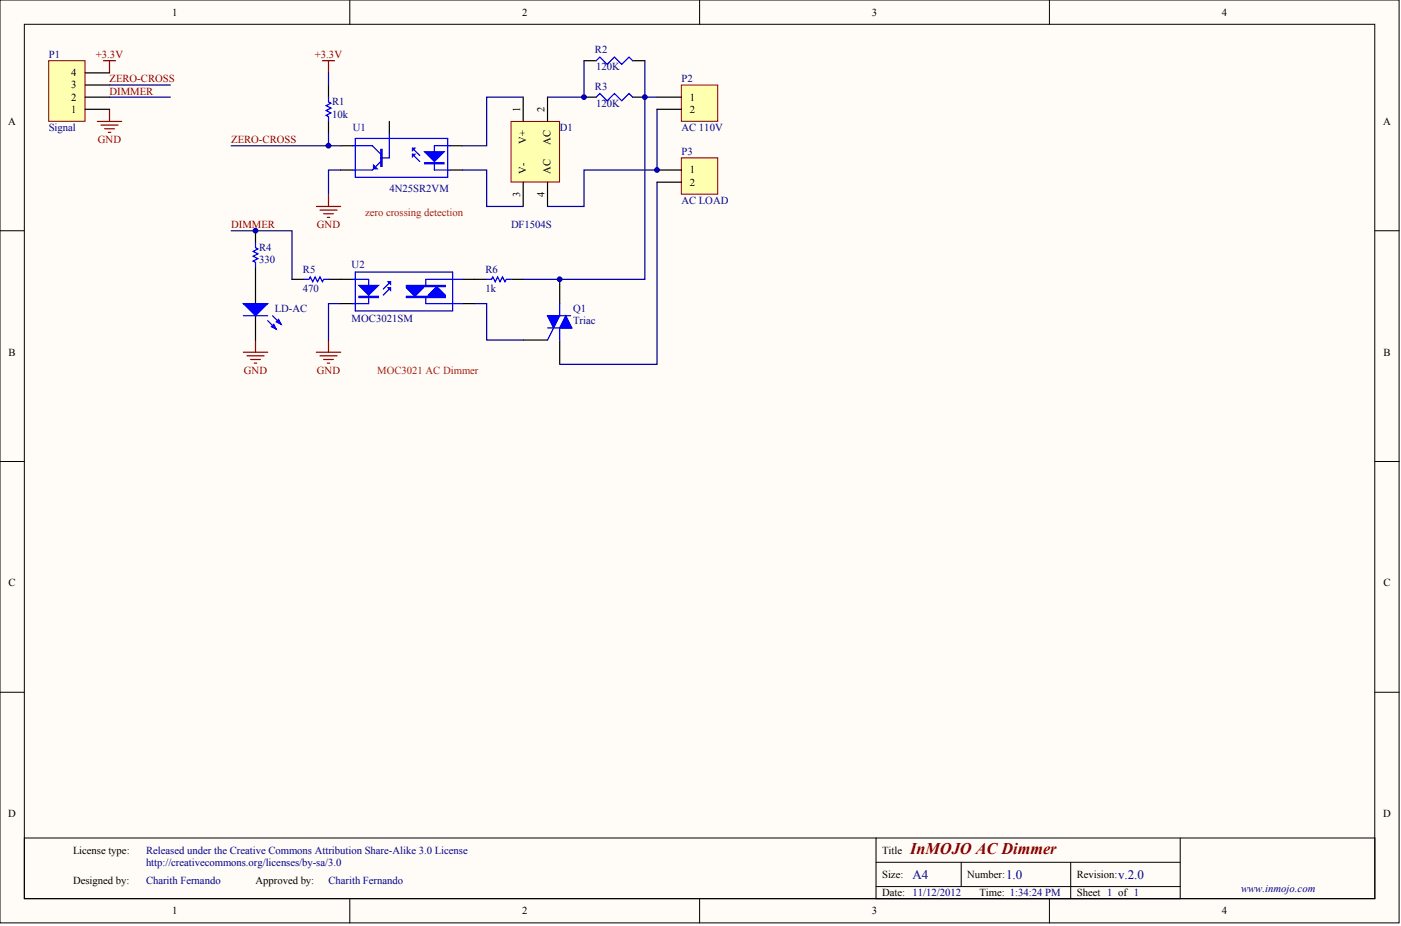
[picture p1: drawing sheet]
<svg xmlns="http://www.w3.org/2000/svg" width="486mm" height="322mm" viewBox="0 0 486 322" stroke-linecap="round" stroke-linejoin="round" font-family="sans-serif">
<g fill="#fffcf8" stroke="#000" stroke-width=".35">
<path d="M0 0h485.8v320.7h-485.8z"/>
<path d="M8.4 8.4h469v303.8h-469z"/>
</g>
<g fill="none" stroke="#000" stroke-width=".35">
<path d="M121.5 0v8.4M242.9 0v8.4M364.4 0v8.4M0 80.2h8.4M477.4 80.2h8.5M0 160.3h8.4M477.4 160.3h8.5M0 240.5h8.4M477.4 240.5h8.5M304.2 291.2h-295.8v21.1h469v-21.1h-173.2v21.1M304.2 299.6h105.6M333.8 299.6v8.4"/>
<path d="M371.8 299.6v12.7M409.8 291.2v21.1M121.5 312.3v8.4M242.9 312.3v8.4M304.2 308h105.6M364.4 312.3v8.4"/>
</g>
<path d="M194.3 97.1v8.4M181.7 118.2h8.4M194.3 118.2v8.4" fill="none" stroke="#000" stroke-width=".42"/>
<path d="M190.1 113.9h8.5M190.5 109.7h7.6M192.2 113.9l-2.1 4.3M194.3 105.5v4.2M194.3 113.9v4.3" fill="none" stroke="#00f" stroke-width=".42"/>
<g fill="#00f" stroke="#00f" stroke-width=".42">
<path d="M196.5 109.7l2.1 4.2h-4.3z"/>
<path d="M190.1 109.7h4.2l-2.1 4.2z"/>
</g>
<path d="M228.1 63.3v63.3h-33.8M118.3 105.5h-4.2v12.7M164.8 105.5h4.2v12.7h12.7" fill="none" stroke="#000080" stroke-width=".42"/>
<path d="M114.1 118.2v4.2M109.8 122.4h8.5M111.1 123.6h5.9M112.4 124.9h3.4M113.6 126.2h.9" fill="none" stroke="#800000" stroke-width=".42"/>
<path d="M236.6 29.5h12.6v12.7h-12.6z" fill="#ffffb0" stroke="#800000" stroke-width=".35"/>
<g fill="none" stroke="#000" stroke-width=".42">
<path d="M114.1 29.5v4.3M228.1 33.8h8.5M228.1 38h8.5M114.1 42.2v4.2M118.3 50.6h4.2M118.3 59.1h4.2M135.2 42.2v4.2M156.3 50.6h4.2M156.3 59.1h4.2M118.3 97.1h4.2M160.5 97.1h8.5M177.4 97.1h4.3"/>
<path d="M118.3 105.5h4.2M160.5 105.5h4.3"/>
</g>
<path d="M223.9 33.8v63.3h-42.2M114.1 46.4v4.2h4.2M118.3 59.1h-4.2v8.4M80.3 80.2h21.1v16.9" fill="none" stroke="#000080" stroke-width=".42"/>
<g fill="none" stroke="#00f" stroke-width=".42">
<path d="M114.1 33.8v1.6l.8 .5-1.7 .8 1.7 .9-1.7 .8 1.7 .8-1.7 .9 .9 .4v1.7M122.5 50.6h6.8l2.9 3M123.4 48.1h32.1v13.5h-32.1zM129.7 58.7l-.4 .4h-6.8M132.2 56.1l-1.7 1.7M135.2 46.4v8.5h-3M143.2 53.6l2.6 2.5M143.2 51.5l2.6 2.5M156.3 50.6h-5.5v8.5h5.5M122.5 97.1h5.5v8.4h-5.5M123.4 94.5h33.8v13.5h-33.8zM135.6 97.9l-2.5 2.5"/>
<path d="M160.5 97.1h-12.6v2.5M169 97.1h1.7l.4-.9 .9 1.7 .8-1.7 .8 1.7 .9-1.7 .8 1.7 .5-.8h1.6M135.6 100l-2.5 2.5M147.9 103v2.5h12.6"/>
</g>
<g fill="#00f" stroke="#00f" stroke-width=".42">
<path d="M147.4 52.7h6.8l-3.4 3.4z"/>
<path d="M143.2 51.5h.9l-.9 .8z"/>
<path d="M143.2 53.6h.9l-.9 .8z"/>
<path d="M129.7 57.4l1.3 1.3h-1.3z"/>
<path d="M124.6 99.2h6.8l-3.4 3.3z"/>
<path d="M134.8 97.9h.8v.8z"/>
<path d="M134.8 100h.8v.9z"/>
<path d="M132.2 51.9h.5v5.9h-.5z" fill-rule="evenodd"/>
<path d="M124.6 103h6.8v.4h-6.8z" fill-rule="evenodd"/>
<path d="M141.1 99.2h13.5v.4h-7.6v.4l-2.9 3-3-3z" fill-rule="evenodd"/>
<path d="M141.1 103h7.6v-.5l3-2.9 2.9 2.9v.9h-13.5z" fill-rule="evenodd"/>
</g>
<path d="M147.4 56.5h6.8v.4h-6.8z" fill="#00f" stroke="#00f" stroke-width=".42"/>
<path d="M112 21.1h4.2M114.1 21.1v4.2M109.8 71.7h8.5M111.1 73h5.9M112.4 74.3h3.4M113.6 75.5h.9M114.1 67.5v4.2" fill="none" stroke="#800000" stroke-width=".42"/>
<path d="M177.4 42.2h16.9v21.1h-16.9z" fill="#ffffb0" stroke="#800000" stroke-width=".35"/>
<path d="M181.7 33.8v8.4M190.1 33.8v8.4M181.7 63.3v8.4M190.1 63.3v8.4M88.7 80.2v4.2M88.7 92.8v12.7M101.4 97.1h4.2M114.1 97.1h4.2M88.7 109.7v8.5" fill="none" stroke="#000" stroke-width=".42"/>
<path d="M38 33.8h21.1M38 29.5h21.1M114.1 25.3v4.2M181.7 33.8h-12.7v16.8h-8.5M202.8 21.1v12.7h-12.7M223.9 21.1v12.7h4.2M228.1 38v21.1h-25.3v12.6h-12.7M80.3 50.6h33.8M160.5 59.1h8.5v12.6h12.7" fill="none" stroke="#000080" stroke-width=".42"/>
<path d="M88.7 84.4v1.7l.9 .4-1.7 .8 1.7 .9-1.7 .8 1.7 .9-1.7 .8 .8 .4v1.7M105.6 97.1h1.7l.4-.9 .9 1.7 .8-1.7 .9 1.7 .8-1.7 .9 1.7 .4-.8h1.7M84.5 109.7h8.4M92.9 111.4l3 3M94.6 109.7l3 3" fill="none" stroke="#00f" stroke-width=".42"/>
<path d="M35.9 21.1h4.2M38 21.1v4.2M38 38v4.2M33.8 42.2h8.4M35.1 43.5h5.9M36.3 44.7h3.4M37.6 46h.8M88.7 118.2v4.2M84.5 122.4h8.4M85.8 123.6h5.9M87 124.9h3.4M88.3 126.2h.8" fill="none" stroke="#800000" stroke-width=".42"/>
<g fill="#00f" stroke="#00f" stroke-width=".42">
<path d="M84.5 105.5h8.4l-4.2 4.2z"/>
<path d="M94.2 113.5l.9-.8 .8 1.7z"/>
<path d="M95.9 111.8l.9-.8 .8 1.7z"/>
</g>
<path d="M236.6 54.9h12.6v12.6h-12.6z" fill="#ffffb0" stroke="#800000" stroke-width=".35"/>
<path d="M228.1 59.1h8.5M228.1 63.3h8.5" fill="none" stroke="#000" stroke-width=".42"/>
<path d="M16.9 21.1h12.6v21.1h-12.6z" fill="#ffffb0" stroke="#800000" stroke-width=".35"/>
<path d="M29.6 38h8.4M29.6 33.8h8.4M29.6 29.5h8.4M29.6 25.3h8.4M202.8 33.8h4.2M202.8 21.1h4.2M219.7 33.8h4.2M219.7 21.1h4.2" fill="none" stroke="#000" stroke-width=".42"/>
<path d="M207 21.1l1.3-1.3 2.5 2.6 2.6-2.6 2.5 2.6 2.5-2.6 1.3 1.3M207 33.8l1.3-1.3 2.5 2.5 2.6-2.5 2.5 2.5 2.5-2.5 1.3 1.3" fill="none" stroke="#00f" stroke-width=".42"/>
<g fill="#000080" stroke="#000080" stroke-width=".35">
<circle cx="88.7" cy="80.2" r=".82"/>
<circle cx="114.1" cy="50.6" r=".82"/>
<circle cx="194.3" cy="97" r=".82"/>
<circle cx="202.8" cy="33.7" r=".82"/>
<circle cx="223.9" cy="33.7" r=".82"/>
<circle cx="228.1" cy="59.1" r=".82"/>
</g>
<text font-size="5.7" fill="#800000" x="316" y="296.6">InMOJO aC Dimmer</text>
<g font-size="4.5" fill="#000080">
<text x="316.9" y="305.4">A4</text>
<text x="349.4" y="305.4">1.0</text>
<text x="388.3" y="305.4">v.2.0</text>
</g>
<g font-size="3.7">
<text x="59.8" y="5.4">1</text>
<text x="181.3" y="5.4">2</text>
<text x="302.8" y="5.4">3</text>
<text x="424.2" y="5.4">4</text>
<text x="24.8" y="26.5">4</text>
<text x="24.8" y="35">2</text>
<text x="24.8" y="30.7">3</text>
<text x="239.6" y="35">1</text>
<text x="24.8" y="39.2">1</text>
<text x="180.6" y="38.8" transform="rotate(-90 180.6 38.8)">1</text>
<text x="189" y="38.8" transform="rotate(-90 189 38.8)">2</text>
<text x="239.6" y="39.2">2</text>
<text x="2.9" y="43.4">A</text>
<text x="480.3" y="43.4">A</text>
<text x="182.7" y="50" transform="rotate(-90 182.7 50)">Va</text>
<text x="191.2" y="50.4" transform="rotate(-90 191.2 50.4)">AC</text>
<text x="182.7" y="60.3" transform="rotate(-90 182.7 60.3)">V-</text>
<text x="191.2" y="60.3" transform="rotate(-90 191.2 60.3)">AC</text>
<text x="239.6" y="60.3">1</text>
<text x="239.6" y="64.5">2</text>
<text x="180.6" y="68.6" transform="rotate(-90 180.6 68.6)">3</text>
<text x="189" y="68.6" transform="rotate(-90 189 68.6)">4</text>
<text x="3" y="123.6">B</text>
<text x="480.4" y="123.6">B</text>
<text x="3" y="203.7">C</text>
<text x="480.4" y="203.7">C</text>
<text x="2.9" y="283.9">D</text>
<text x="480.3" y="283.9">D</text>
<text x="25.3" y="296.6">License type:</text>
<text x="306.3" y="296.6">Title</text>
<text x="306.3" y="305">Size:</text>
<text x="335.9" y="305">Number:</text>
<text x="373.9" y="305">Revision:</text>
<text x="25.3" y="307.1">Designed by:</text>
<text x="88.7" y="307.1">Approved by:</text>
<text x="306.3" y="311.3">Date: 11/12/2012</text>
<text x="340.1" y="311.3">Time: 1:34:24 PM</text>
<text x="373.9" y="311.3">Sheet 1 of 1</text>
<text x="59.8" y="317.7">1</text>
<text x="181.3" y="317.7">2</text>
<text x="302.8" y="317.7">3</text>
<text x="424.2" y="317.7">4</text>
</g>
<g font-size="3.7" fill="#000080">
<text x="16.9" y="20.2">P1</text>
<text x="206.6" y="18.5">R2</text>
<text x="207" y="24.4">120K</text>
<text x="236.6" y="28.6">P2</text>
<text x="206.6" y="31.2">R3</text>
<text x="115.3" y="40.9">10k</text>
<text x="115.3" y="36.6">R1</text>
<text x="207" y="37.1">120K</text>
<text x="16.9" y="45.5">Signal</text>
<text x="122.5" y="45.5">U1</text>
<text x="194.3" y="45.5">D1</text>
<text x="236.6" y="45.5">AC 110V</text>
<text x="236.6" y="53.9">P3</text>
<text x="135.2" y="66.6">4N25SR2VM</text>
<text x="236.6" y="70.8">AC LOAD</text>
<text x="177.4" y="79.3">DF1504S</text>
<text x="90" y="87.3">R4</text>
<text x="90" y="91.5">330</text>
<text x="105.2" y="94.9">R5</text>
<text x="122.1" y="93.2">U2</text>
<text x="168.6" y="94.9">R6</text>
<text x="105.2" y="101.6">470</text>
<text x="168.6" y="101.6">1k</text>
<text x="95.5" y="108.4">LD-AC</text>
<text x="122.1" y="111.8">MOC3021SM</text>
<text x="199" y="108.4">Q1</text>
<text x="199" y="112.6">Triac</text>
<text x="50.7" y="296.6">Released under the Creative Commons Attribution Share-Alike 3.0 License</text>
<text x="50.7" y="300.8">http://creativecommons.org/licenses/by-sa/3.0</text>
<text x="50.7" y="307.1">Charith Fernando</text>
<text x="114.1" y="307.1">Charith Fernando</text>
<text x="430.9" y="310.1">wwwainmojoacom</text>
</g>
<g font-size="3.7" fill="#800000">
<text x="33.3" y="20.2">a3.3V</text>
<text x="109.3" y="20.2">a3.3V</text>
<text x="38" y="28.6">ZERO-CROSS</text>
<text x="38" y="32.8">DIMMER</text>
<text x="34" y="49.7">GND</text>
<text x="80.3" y="49.7">ZERO-CROSS</text>
<text x="80.3" y="79.3">DIMMER</text>
<text x="110" y="79.3">GND</text>
<text x="84.7" y="129.9">GND</text>
<text x="110" y="129.9">GND</text>
</g>
<g font-size="3.7" fill="#f00">
<text x="126.7" y="75">zero crossing detection</text>
<text x="131" y="129.9">MOC3021 AC Dimmer</text>
</g>
</svg>
